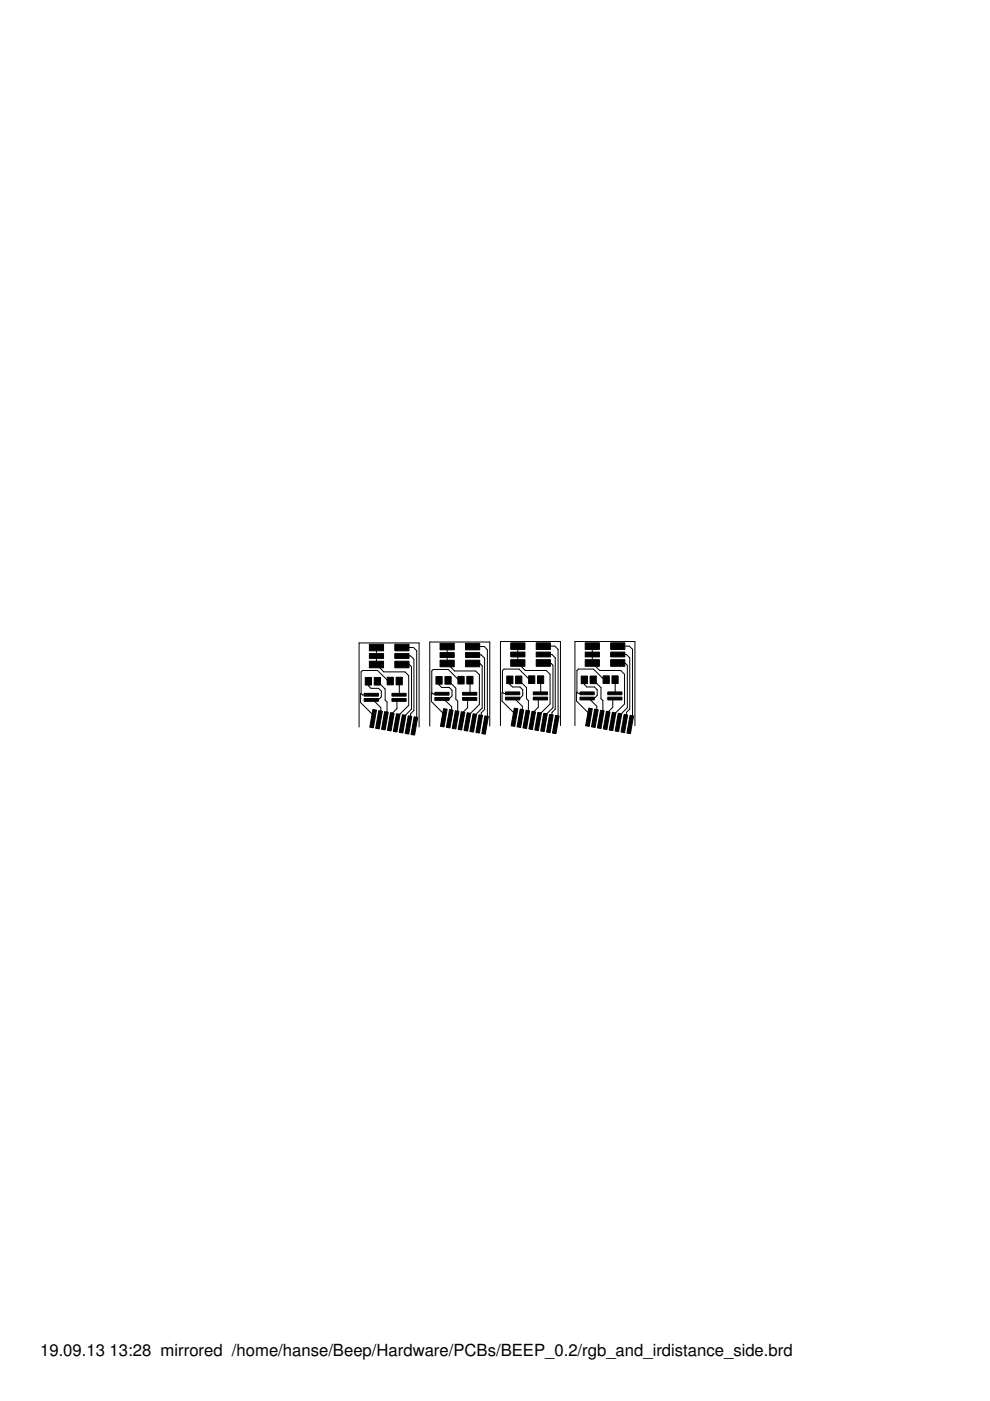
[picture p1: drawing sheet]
<svg xmlns="http://www.w3.org/2000/svg" width="210mm" height="297mm" viewBox="0 0 210 297" stroke-linecap="round" stroke-linejoin="round" font-family="sans-serif">
<g fill="#000" stroke="#000" stroke-width=".21">
<path d="M78.3 138.6h3v1h-3zM78.3 136.6h3v1.4h-3zM83.7 138.6h3v1h-3zM83.7 136.6h3v1.4h-3zM93.3 138.4h3v1h-3zM93.3 140h3v1.4h-3zM93.3 136.4h3v1.4h-3zM98.7 138.4h3v1h-3zM98.7 140h3v1.4h-3zM98.7 136.4h3v1.4h-3zM108.3 138.3h3v1h-3zM108.3 139.9h3v1.4h-3z"/>
<path d="M108.3 136.3h3v1.4h-3zM113.7 138.3h3v1h-3zM113.7 139.9h3v1.4h-3zM113.7 136.3h3v1.4h-3zM124.1 138.3h3v1h-3zM124.1 139.9h3v1.4h-3zM124.1 136.3h3v1.4h-3zM129.5 138.3h3v1h-3zM129.5 139.9h3v1.4h-3zM129.5 136.3h3v1.4h-3zM77.4 143.6h1.4v1.6h-1.4zM79.1 150.4l.7 .2-.6 3.7-.8-.1z"/>
<path d="M77.2 148.1h3v.6h-3zM77.2 147h3v.6h-3zM80.3 150.7l.8 .1-.7 3.7-.7-.1zM79.4 143.6h1.3v1.6h-1.3zM78.3 140.2h3v1.4h-3zM81.6 150.9l.7 .1-.6 3.7-.8-.1zM82.8 151.1l.8 .1-.7 3.8-.8-.2zM82.1 143.6h1.3v1.6h-1.3zM84.1 151.3l.7 .1-.6 3.8-.8-.1zM84 143.6h1.3v1.6h-1.3zM85.3 151.5l.8 .2-.7 3.7-.8-.1zM83.1 147h3v.6h-3z"/>
<path d="M83.1 148.1h3v.6h-3zM86.6 151.8l.7 .1-.6 3.7-.8-.1zM83.7 140.2h3v1.4h-3zM87.8 152l.8 .1-.7 3.8-.8-.2zM92.4 143.4h1.3v1.7h-1.3zM94 150.2l.8 .2-.7 3.7-.7-.1zM92.2 147.9h3v.6h-3zM92.2 146.8h3v.6h-3zM95.3 150.5l.8 .1-.7 3.7-.8-.1zM94.3 143.4h1.4v1.7h-1.4zM96.6 150.7l.7 .1-.7 3.8-.7-.2zM97.8 150.9l.8 .1-.7 3.8-.8-.2z"/>
<path d="M97.1 143.4h1.3v1.6h-1.3zM99.1 151.1l.7 .2-.7 3.7-.7-.1zM99 143.4h1.3v1.6h-1.3zM100.3 151.3l.7 .2-.6 3.7-.8-.1zM98.1 146.8h3v.6h-3zM98.1 147.9h3v.6h-3zM101.6 151.6l.7 .1-.7 3.7-.7-.1zM102.8 151.8l.7 .1-.6 3.8-.7-.2zM107.4 143.3h1.4v1.6h-1.4zM109.1 150.1l.7 .2-.7 3.7-.7-.1zM107.2 147.8h3v.6h-3zM107.2 146.7h3v.6h-3z"/>
<path d="M110.3 150.3l.7 .2-.6 3.7-.8-.1zM109.3 143.3h1.3v1.6h-1.3zM111.5 150.6l.8 .1-.7 3.8-.7-.2zM112.8 150.8l.7 .1-.6 3.8-.8-.2zM112.1 143.3h1.3v1.6h-1.3zM114 151l.8 .2-.7 3.7-.7-.1zM114 143.3h1.3v1.6h-1.3zM115.3 151.2l.7 .2-.6 3.7-.8-.1zM113.1 146.7h3v.6h-3zM113.1 147.8h3v.6h-3zM116.5 151.5l.8 .1-.7 3.7-.7-.1zM117.8 151.7l.7 .1-.6 3.8-.8-.2z"/>
<path d="M123.2 143.3h1.3v1.6h-1.3zM124.8 150.1l.8 .2-.7 3.7-.7-.1zM123 147.8h3v.6h-3zM123 146.7h3v.6h-3zM126.1 150.3l.7 .2-.6 3.7-.8-.1zM125.1 143.3h1.3v1.6h-1.3zM127.3 150.6l.8 .1-.7 3.8-.7-.2zM128.6 150.8l.7 .1-.6 3.8-.8-.2zM127.9 143.3h1.3v1.6h-1.3zM129.8 151l.8 .2-.7 3.7-.7-.1zM129.8 143.3h1.3v1.6h-1.3zM131.1 151.2l.7 .2-.6 3.7-.8-.1z"/>
<path d="M128.9 146.7h3v.6h-3zM128.9 147.8h3v.6h-3zM132.3 151.5l.8 .1-.7 3.7-.7-.1zM133.6 151.7l.7 .1-.6 3.8-.8-.2z"/>
</g>
<g fill="none" stroke="#000" stroke-width=".21">
<path d="M79.8 137.3v3.6l1.6 1.6h4.5l.8 .8v6.2l-2.6 2.6v1.1M85.2 139.1h1.9l.7 .7v10.8l-.7 .7v.6l-.5 .5v1.3M85.2 139.1h.1M85.2 137.3h2.5l.6 .7v14.4l-.4 .4v1.9M94.8 137.1v3.6l1.6 1.6h4.4l.8 .7v6.4l-2.5 2.5v1.2M100.2 138.9h1.8l.7 .7v10.8l-.7 .7v.6l-.4 .5v1.3M100.2 137.1h2.5l.6 .7v14.4l-.4 .4-.1 1.9M109.8 137v3.6l1.6 1.6h4.4l.8 .8v6.2l-2.5 2.6v1.2M115.2 138.8h1.8l.7 .7v10.8l-.7 .7v.6l-.4 .5v1.3M115.2 137h2.4l.7 .7v14.4l-.4 .4-.1 1.9M125.6 137v3.6l1.5 1.6h4.5l.8 .8v6.2l-2.5 2.6v1.2M131 138.8h1.8l.7 .7v10.8l-.7 .7v.6l-.4 .5v1.3"/>
<path d="M131 137h2.4l.7 .7v14.4l-.4 .4-.1 1.9M76.1 154.1v-17.8h12.8v17.8M76.6 147l-.1 1.9 2.6 2.7v.8M76.6 147l.3 .3h1.8M78.1 144.4v1l.6 .5h1.6l.6 .6v1.2l-.6 .6-1.1 .1M78.7 148.4h-.2h.7M79.2 148.4l1.6 1.7v.6l-.4 .5v1.4M80 144.4l1.7 1.7v2.3l.4 .4v2.2l-.5 .5v1.3M82.7 144.4h-.4l-2.2-2.2h-3.2l-.3 .3v4.5M84.6 148.4l-.4 .1v1.7l-1.3 1.3v1.5M84.6 144.4v2.9M85.2 140.9h1.6l.4 .5v8.9l-1.8 1.9v1.3"/>
<path d="M87.9 154.3h.1M91.1 153.9v-17.8h12.7v17.8M91.5 146.9v1.8l2.6 2.7v.8M91.5 146.9l.3 .3 1.9-.1M93.1 144.3v.9l.5 .6h1.6l.6 .5v1.3l-.6 .5-1.1 .2M93.7 148.2l-.2 .1h.6M94.1 148.3l1.7 1.5v.7l-.4 .4v1.5M95 144.3l1.6 1.6v2.4l.4 .4v2.1l-.4 .5v1.3M97.7 144.2h-.4l-2.2-2.3h-3.3l-.3 .4v4.6M99.6 148.2l-.5 .1v1.8l-1.2 1.2v1.5M99.6 144.2h.1M99.7 144.2l-.1 2.9"/>
<path d="M100.2 140.7l1.7 .1 .3 .4v8.9l-1.8 1.9v1.3M102.8 154.1l.1 .1M106.1 153.8v-17.8h12.7v17.8M106.5 146.7l.3 .3h1.9M106.5 146.7l-.1 2 2.7 2.6v.8M108.1 144.1v1l.5 .5h1.6l.6 .6v1.2l-.6 .6-1.1 .1M108.7 148.1h-.3h.7M109.1 148.1l1.6 1.6v.7l-.4 .4v1.5M110 144.1l1.6 1.7v2.3l.4 .4v2.2l-.4 .5v1.3M112.7 144.1h-.4l-2.3-2.2h-3.2l-.3 .3v4.5M114.6 148.1l-.5 .2v1.6l-1.3 1.3v1.5M114.6 144.1v2.9"/>
<path d="M115.2 140.6l1.6 .1 .4 .4v9l-1.9 1.8v1.3M117.8 154l.1 .1M121.9 153.8v-17.8h12.7v17.8M122.3 146.7l-.1 2 2.7 2.6v.8M122.3 146.7l.3 .3h1.9M123.9 144.1v1l.5 .5h1.6l.6 .6v1.2l-.6 .6-1.1 .1M124.5 148.1h-.3h.7M124.9 148.1l1.6 1.6v.7l-.4 .4v1.5M125.8 144.1l1.6 1.7v2.3l.4 .4v2.2l-.4 .5v1.3M128.5 144.1h-.4l-2.3-2.2h-3.2l-.3 .3v4.5M130.4 148.1l-.5 .2v1.6l-1.3 1.3v1.5M130.4 144.1v2.9"/>
<path d="M131 140.6l1.6 .1 .4 .4v9l-1.9 1.8v1.3M133.6 154v.1"/>
</g>
<g font-size="3.5">
<text x="8.5" y="287.5">19.09.13</text>
<text x="23.2" y="287.5">13:28 mirrored /home/hanse/Beep/Hardware/PCBs/BEEP_0.2/rgb_and_irdistance_side.brd</text>
</g>
</svg>
